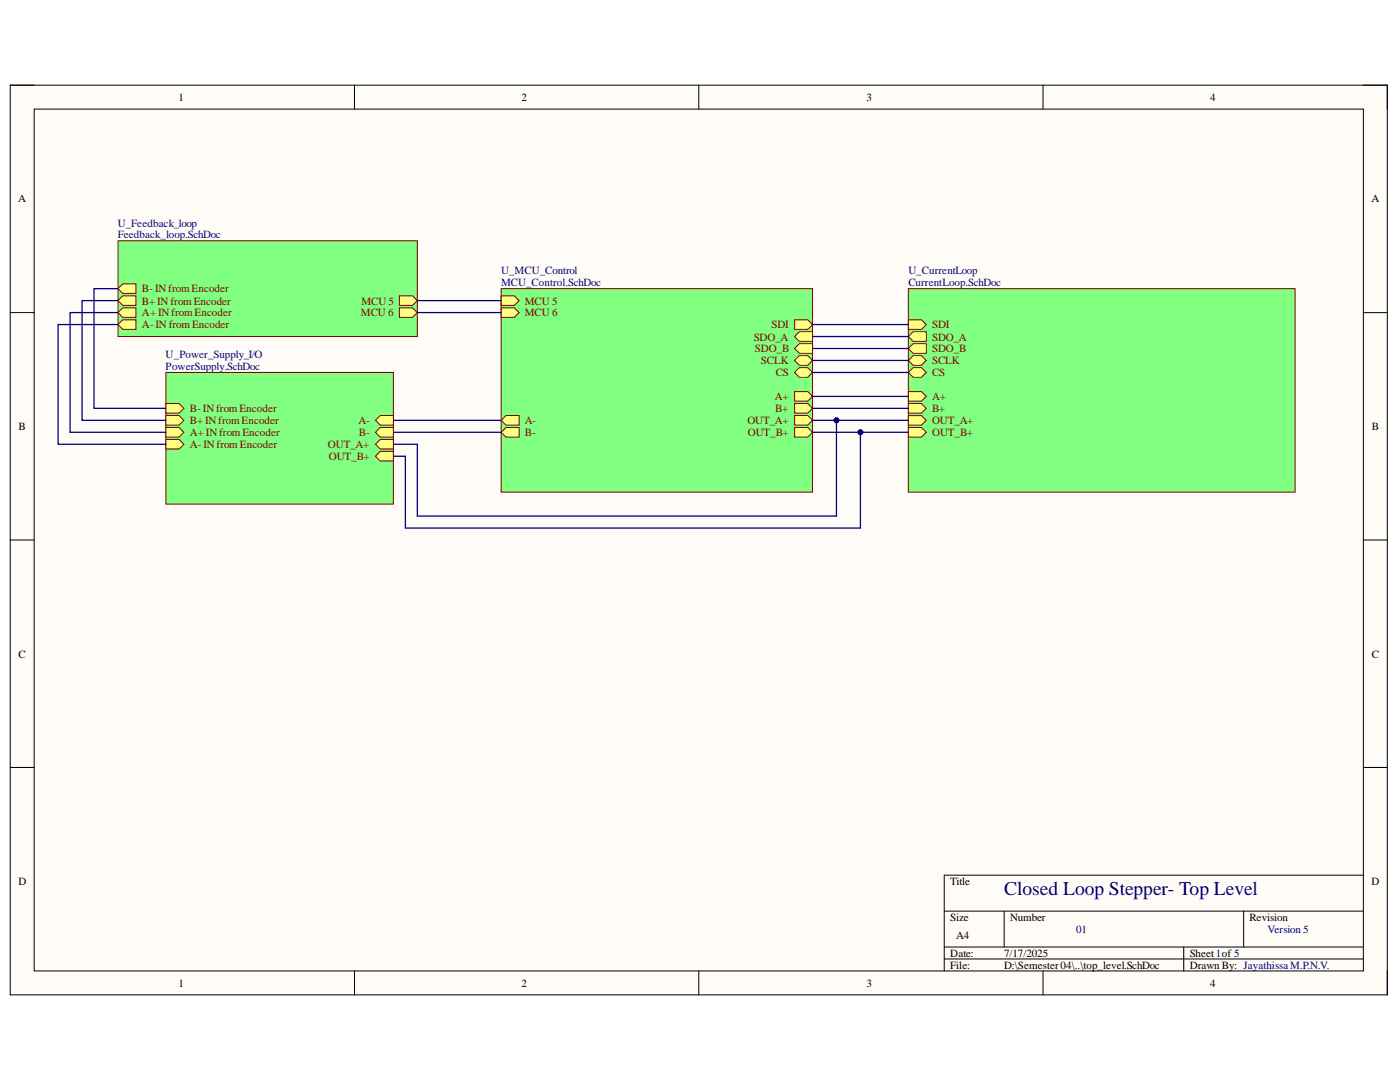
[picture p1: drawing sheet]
<svg xmlns="http://www.w3.org/2000/svg" width="279mm" height="216mm" viewBox="0 0 279 216" stroke-linecap="round" stroke-linejoin="round" font-family="sans-serif">
<path d="M2 17h274.9v181.5h-274.9z" fill-rule="evenodd" fill="#fffcf8"/>
<path d="M2 17h274.9v181.5h-274.9z" fill="none" stroke="#000" stroke-width=".2"/>
<path d="M6.8 21.8h265.3v171.9h-265.3z" fill-rule="evenodd" fill="#fffcf8"/>
<g fill="none" stroke="#000" stroke-width=".2">
<path d="M2 17h4.8M70.7 17v4.8M139.5 17v4.8M208.2 17v4.8M272.1 17h4.8v4.8M6.8 21.8h265.3v171.9h-265.3zM2 62.4h4.8M272.1 62.4h4.8M2 107.8h4.8M272.1 107.8h4.8M2 153.1h4.8M272.1 153.1h4.8"/>
<path d="M272.1 174.6h-83.7v19.1M70.7 193.7v4.8M139.5 193.7v4.8M188.4 181.8h83.7M188.4 189h83.7M188.4 191.4h83.7M200.4 181.8v7.2M208.2 193.7v4.8M236.2 189v4.7M248.2 181.8v7.2M276.9 193.7v4.8"/>
</g>
<path d="M100 57.6h62.2v40.6h-62.2z" fill-rule="evenodd" fill="#80ff80"/>
<path d="M100 57.6h62.2v40.6h-62.2z" fill="none" stroke="#800000" stroke-width=".2"/>
<path d="M100 59h2.6l1 1-1 .9h-2.6z" fill-rule="evenodd" fill="#ffff80"/>
<path d="M100 59h2.6l1 1-1 .9h-2.6z" fill="none" stroke="#800000" stroke-width=".2"/>
<path d="M100 61.4h2.6l1 1-1 .9h-2.6z" fill-rule="evenodd" fill="#ffff80"/>
<path d="M100 61.4h2.6l1 1-1 .9h-2.6z" fill="none" stroke="#800000" stroke-width=".2"/>
<path d="M158.6 82.9h2.6l1 1-1 .9h-2.6z" fill-rule="evenodd" fill="#ffff80"/>
<path d="M158.6 82.9h2.6l1 1-1 .9h-2.6z" fill="none" stroke="#800000" stroke-width=".2"/>
<path d="M158.6 78.1h2.6l1 1-1 .9h-2.6z" fill-rule="evenodd" fill="#ffff80"/>
<path d="M158.6 78.1h2.6l1 1-1 .9h-2.6z" fill="none" stroke="#800000" stroke-width=".2"/>
<path d="M158.6 80.5h2.6l1 1-1 .9h-2.6z" fill-rule="evenodd" fill="#ffff80"/>
<path d="M158.6 80.5h2.6l1 1-1 .9h-2.6z" fill="none" stroke="#800000" stroke-width=".2"/>
<path d="M158.6 85.3h2.6l1 1-1 .9h-2.6z" fill-rule="evenodd" fill="#ffff80"/>
<path d="M158.6 85.3h2.6l1 1-1 .9h-2.6z" fill="none" stroke="#800000" stroke-width=".2"/>
<path d="M100 83.9l1-1h2.6v1.9h-2.6z" fill-rule="evenodd" fill="#ffff80"/>
<path d="M100 83.9l1-1h2.6v1.9h-2.6z" fill="none" stroke="#800000" stroke-width=".2"/>
<path d="M100 86.3l1-1h2.6v1.9h-2.6z" fill-rule="evenodd" fill="#ffff80"/>
<path d="M100 86.3l1-1h2.6v1.9h-2.6z" fill="none" stroke="#800000" stroke-width=".2"/>
<path d="M159.5 68.6h2.7v1.9h-2.7l-.9-1z" fill-rule="evenodd" fill="#ffff80"/>
<path d="M159.5 68.6h2.7v1.9h-2.7l-.9-1z" fill="none" stroke="#800000" stroke-width=".2"/>
<path d="M159.5 66.2h2.7v1.9h-2.7l-.9-1z" fill-rule="evenodd" fill="#ffff80"/>
<path d="M159.5 66.2h2.7v1.9h-2.7l-.9-1z" fill="none" stroke="#800000" stroke-width=".2"/>
<path d="M158.6 63.8h2.6l1 1-1 .9h-2.6z" fill-rule="evenodd" fill="#ffff80"/>
<path d="M158.6 63.8h2.6l1 1-1 .9h-2.6z" fill="none" stroke="#800000" stroke-width=".2"/>
<path d="M159.5 71h1.7l1 .9-1 1h-1.7l-.9-1z" fill-rule="evenodd" fill="#ffff80"/>
<path d="M159.5 71h1.7l1 .9-1 1h-1.7l-.9-1z" fill="none" stroke="#800000" stroke-width=".2"/>
<path d="M159.5 73.4h1.7l1 .9-1 1h-1.7l-.9-1z" fill-rule="evenodd" fill="#ffff80"/>
<path d="M159.5 73.4h1.7l1 .9-1 1h-1.7l-.9-1z" fill="none" stroke="#800000" stroke-width=".2"/>
<path d="M23.5 48h59.8v19.1h-59.8z" fill-rule="evenodd" fill="#80ff80"/>
<path d="M23.5 48h59.8v19.1h-59.8z" fill="none" stroke="#800000" stroke-width=".2"/>
<path d="M79.7 59h2.6l1 1-1 .9h-2.6z" fill-rule="evenodd" fill="#ffff80"/>
<path d="M79.7 59h2.6l1 1-1 .9h-2.6z" fill="none" stroke="#800000" stroke-width=".2"/>
<path d="M79.7 61.4h2.6l1 1-1 .9h-2.6z" fill-rule="evenodd" fill="#ffff80"/>
<path d="M79.7 61.4h2.6l1 1-1 .9h-2.6z" fill="none" stroke="#800000" stroke-width=".2"/>
<path d="M23.5 57.6l1-1h2.6v2h-2.6z" fill-rule="evenodd" fill="#ffff80"/>
<path d="M23.5 57.6l1-1h2.6v2h-2.6z" fill="none" stroke="#800000" stroke-width=".2"/>
<path d="M23.5 60l1-1h2.6v1.9h-2.6z" fill-rule="evenodd" fill="#ffff80"/>
<path d="M23.5 60l1-1h2.6v1.9h-2.6z" fill="none" stroke="#800000" stroke-width=".2"/>
<path d="M23.5 62.4l1-1h2.6v1.9h-2.6z" fill-rule="evenodd" fill="#ffff80"/>
<path d="M23.5 62.4l1-1h2.6v1.9h-2.6z" fill="none" stroke="#800000" stroke-width=".2"/>
<path d="M23.5 64.8l1-1h2.6v1.9h-2.6z" fill-rule="evenodd" fill="#ffff80"/>
<path d="M23.5 64.8l1-1h2.6v1.9h-2.6z" fill="none" stroke="#800000" stroke-width=".2"/>
<path d="M181.3 57.6h77.2v40.6h-77.2z" fill-rule="evenodd" fill="#80ff80"/>
<path d="M181.3 57.6h77.2v40.6h-77.2z" fill="none" stroke="#800000" stroke-width=".2"/>
<path d="M181.3 78.1h2.6l1 1-1 .9h-2.6z" fill-rule="evenodd" fill="#ffff80"/>
<path d="M181.3 78.1h2.6l1 1-1 .9h-2.6z" fill="none" stroke="#800000" stroke-width=".2"/>
<path d="M181.3 82.9h2.6l1 1-1 .9h-2.6z" fill-rule="evenodd" fill="#ffff80"/>
<path d="M181.3 82.9h2.6l1 1-1 .9h-2.6z" fill="none" stroke="#800000" stroke-width=".2"/>
<path d="M181.3 80.5h2.6l1 1-1 .9h-2.6z" fill-rule="evenodd" fill="#ffff80"/>
<path d="M181.3 80.5h2.6l1 1-1 .9h-2.6z" fill="none" stroke="#800000" stroke-width=".2"/>
<path d="M181.3 85.3h2.6l1 1-1 .9h-2.6z" fill-rule="evenodd" fill="#ffff80"/>
<path d="M181.3 85.3h2.6l1 1-1 .9h-2.6z" fill="none" stroke="#800000" stroke-width=".2"/>
<path d="M181.3 71.9l.9-.9h1.7l1 .9-1 1h-1.7z" fill-rule="evenodd" fill="#ffff80"/>
<path d="M181.3 71.9l.9-.9h1.7l1 .9-1 1h-1.7z" fill="none" stroke="#800000" stroke-width=".2"/>
<path d="M181.3 63.8h2.6l1 1-1 .9h-2.6z" fill-rule="evenodd" fill="#ffff80"/>
<path d="M181.3 63.8h2.6l1 1-1 .9h-2.6z" fill="none" stroke="#800000" stroke-width=".2"/>
<path d="M181.3 67.1l.9-.9h2.7v1.9h-2.7z" fill-rule="evenodd" fill="#ffff80"/>
<path d="M181.3 67.1l.9-.9h2.7v1.9h-2.7z" fill="none" stroke="#800000" stroke-width=".2"/>
<path d="M181.3 69.5l.9-.9h2.7v1.9h-2.7z" fill-rule="evenodd" fill="#ffff80"/>
<path d="M181.3 69.5l.9-.9h2.7v1.9h-2.7z" fill="none" stroke="#800000" stroke-width=".2"/>
<path d="M182.2 73.4h1.7l1 .9-1 1h-1.7l-.9-1z" fill-rule="evenodd" fill="#ffff80"/>
<path d="M182.2 73.4h1.7l1 .9-1 1h-1.7l-.9-1z" fill="none" stroke="#800000" stroke-width=".2"/>
<path d="M33.1 74.3h45.4v26.3h-45.4z" fill-rule="evenodd" fill="#80ff80"/>
<path d="M33.1 74.3h45.4v26.3h-45.4z" fill="none" stroke="#800000" stroke-width=".2"/>
<path d="M75.9 87.7h2.6v1.9h-2.6l-1-1z" fill-rule="evenodd" fill="#ffff80"/>
<path d="M75.9 87.7h2.6v1.9h-2.6l-1-1z" fill="none" stroke="#800000" stroke-width=".2"/>
<path d="M75.9 82.9h2.6v1.9h-2.6l-1-.9z" fill-rule="evenodd" fill="#ffff80"/>
<path d="M75.9 82.9h2.6v1.9h-2.6l-1-.9z" fill="none" stroke="#800000" stroke-width=".2"/>
<path d="M75.9 90.1h2.6v1.9h-2.6l-1-1z" fill-rule="evenodd" fill="#ffff80"/>
<path d="M75.9 90.1h2.6v1.9h-2.6l-1-1z" fill="none" stroke="#800000" stroke-width=".2"/>
<path d="M75.9 85.3h2.6v1.9h-2.6l-1-.9z" fill-rule="evenodd" fill="#ffff80"/>
<path d="M75.9 85.3h2.6v1.9h-2.6l-1-.9z" fill="none" stroke="#800000" stroke-width=".2"/>
<path d="M33.1 80.5h2.6l1 1-1 .9h-2.6z" fill-rule="evenodd" fill="#ffff80"/>
<path d="M33.1 80.5h2.6l1 1-1 .9h-2.6z" fill="none" stroke="#800000" stroke-width=".2"/>
<path d="M33.1 82.9h2.6l1 1-1 .9h-2.6z" fill-rule="evenodd" fill="#ffff80"/>
<path d="M33.1 82.9h2.6l1 1-1 .9h-2.6z" fill="none" stroke="#800000" stroke-width=".2"/>
<path d="M33.1 85.3h2.6l1 1-1 .9h-2.6z" fill-rule="evenodd" fill="#ffff80"/>
<path d="M33.1 85.3h2.6l1 1-1 .9h-2.6z" fill="none" stroke="#800000" stroke-width=".2"/>
<path d="M33.1 87.7h2.6l1 .9-1 1h-2.6z" fill-rule="evenodd" fill="#ffff80"/>
<path d="M33.1 87.7h2.6l1 .9-1 1h-2.6z" fill="none" stroke="#800000" stroke-width=".2"/>
<g fill="none" stroke="#000080" stroke-width=".25">
<path d="M23.5 57.6h-4.7v23.9h14.3M23.5 60h-7.1v23.9h16.7M83.3 60h16.7M23.5 62.4h-9.5v23.9h19.1M23.5 64.8h-11.9v23.8h21.5M83.3 62.4h16.7M162.2 69.5h19.1M162.2 64.8h19.1M162.2 67.1h19.1M162.2 74.3h19.1M162.2 79.1h19.1M162.2 71.9h19.1"/>
<path d="M78.5 86.3h21.5M78.5 83.9h21.5M162.2 81.5h19.1M171.7 86.3v19.1h-90.8v-14.4h-2.4"/>
</g>
<circle cx="171.7" cy="86.3" r=".48" fill="#000080"/>
<circle cx="171.7" cy="86.3" r=".48" fill="none" stroke="#000080" stroke-width=".2"/>
<path d="M162.2 86.3h19.1" fill="none" stroke="#000080" stroke-width=".25"/>
<circle cx="171.7" cy="86.3" r=".48" fill="#000080"/>
<circle cx="171.7" cy="86.3" r=".48" fill="none" stroke="#000080" stroke-width=".2"/>
<path d="M166.9 83.9v19.1h-83.6v-14.4h-4.8" fill="none" stroke="#000080" stroke-width=".25"/>
<circle cx="166.9" cy="83.9" r=".48" fill="#000080"/>
<circle cx="166.9" cy="83.9" r=".48" fill="none" stroke="#000080" stroke-width=".2"/>
<path d="M162.2 83.9h19.1" fill="none" stroke="#000080" stroke-width=".25"/>
<circle cx="166.9" cy="83.9" r=".48" fill="#000080"/>
<circle cx="166.9" cy="83.9" r=".48" fill="none" stroke="#000080" stroke-width=".2"/>
<text font-size="3.9" fill="#000080" x="200.4" y="178.6">Closed Loop Stepper- Top Level</text>
<g font-size="2.2">
<text x="35.6" y="20.1">1</text>
<text x="104.1" y="20.1">2</text>
<text x="172.9" y="20.1">3</text>
<text x="241.5" y="20.1">4</text>
<text x="3.6" y="40.4">A</text>
<text x="273.7" y="40.4">A</text>
<text x="3.7" y="85.8">B</text>
<text x="273.8" y="85.8">B</text>
<text x="3.7" y="131.2">C</text>
<text x="273.8" y="131.2">C</text>
<text x="3.7" y="176.6">D</text>
<text x="189.7" y="176.6">Title</text>
<text x="273.7" y="176.6">D</text>
<text x="189.7" y="183.7">Size</text>
<text x="201.6" y="183.7">Number</text>
<text x="249.3" y="183.7">Revision</text>
<text x="189.7" y="190.9">Date:</text>
<text x="190.8" y="187.4">A4</text>
<text x="200.4" y="190.9">7/17/2025</text>
<text x="237.4" y="190.9">Sheet1of 5</text>
<text x="35.6" y="196.9">1</text>
<text x="104.1" y="196.9">2</text>
<text x="172.9" y="196.9">3</text>
<text x="189.7" y="193.3">File:</text>
<text x="200.4" y="193.3">D:\Semester04\..\top_level.SchDoc</text>
<text x="237.4" y="193.3">Drawn By: JayathissaM.P.N.V.</text>
<text x="241.5" y="196.9">4</text>
</g>
<g font-size="2.2" fill="#000080">
<text x="23.5" y="45.2">U_Feedback_loop</text>
<text x="23.5" y="47.6">Feedback_loop.SchDoc</text>
<text x="100" y="54.8">U_MCU_Control</text>
<text x="100" y="57.1">MCU_Control.SchDoc</text>
<text x="181.3" y="54.8">U_CurrentLoop</text>
<text x="181.3" y="57.1">CurrentLoop.SchDoc</text>
<text x="33.1" y="71.5">U_Power_Supply_I/O</text>
<text x="33.1" y="73.9">PowerSupply.SchDoc</text>
<text x="214.8" y="186.2">01</text>
<text x="253" y="186.2">Version 5</text>
</g>
<g font-size="2.2" fill="#800000">
<text x="28.3" y="58.3">B-INfrom Encoder</text>
<text x="28.3" y="60.8">B+INfrom Encoder</text>
<text x="28.3" y="63.1">A+INfrom Encoder</text>
<text x="28.3" y="65.5">A-INfrom Encoder</text>
<text x="72" y="63.1">MCU 6</text>
<text x="72.1" y="60.8">MCU 5</text>
<text x="104.8" y="60.8">MCU 5</text>
<text x="104.8" y="63.1">MCU 6</text>
<text x="154" y="65.5">SDI</text>
<text x="186" y="65.5">SDI</text>
<text x="150.4" y="68">SDO_A</text>
<text x="150.7" y="70.3">SDO_B</text>
<text x="186" y="68">SDO_A</text>
<text x="186" y="70.3">SDO_B</text>
<text x="151.9" y="72.7">SCLK</text>
<text x="154.8" y="75.1">CS</text>
<text x="186" y="72.7">SCLK</text>
<text x="186" y="75.1">CS</text>
<text x="37.9" y="82.2">B-INfrom Encoder</text>
<text x="154.6" y="79.9">A+</text>
<text x="154.7" y="82.2">B+</text>
<text x="186" y="79.9">A+</text>
<text x="186" y="82.2">B+</text>
<text x="37.9" y="84.6">B+INfrom Encoder</text>
<text x="37.9" y="87.1">A+INfrom Encoder</text>
<text x="37.9" y="89.4">A-INfrom Encoder</text>
<text x="65.4" y="89.4">OUT_A+</text>
<text x="71.5" y="84.6">A-</text>
<text x="71.6" y="87.1">B-</text>
<text x="104.8" y="84.6">A-</text>
<text x="104.8" y="87.1">B-</text>
<text x="149.2" y="84.6">OUT_A+</text>
<text x="149.2" y="87.1">OUT_B+</text>
<text x="186" y="84.6">OUT_A+</text>
<text x="186" y="87.1">OUT_B+</text>
<text x="65.6" y="91.8">OUT_B+</text>
</g>
</svg>
